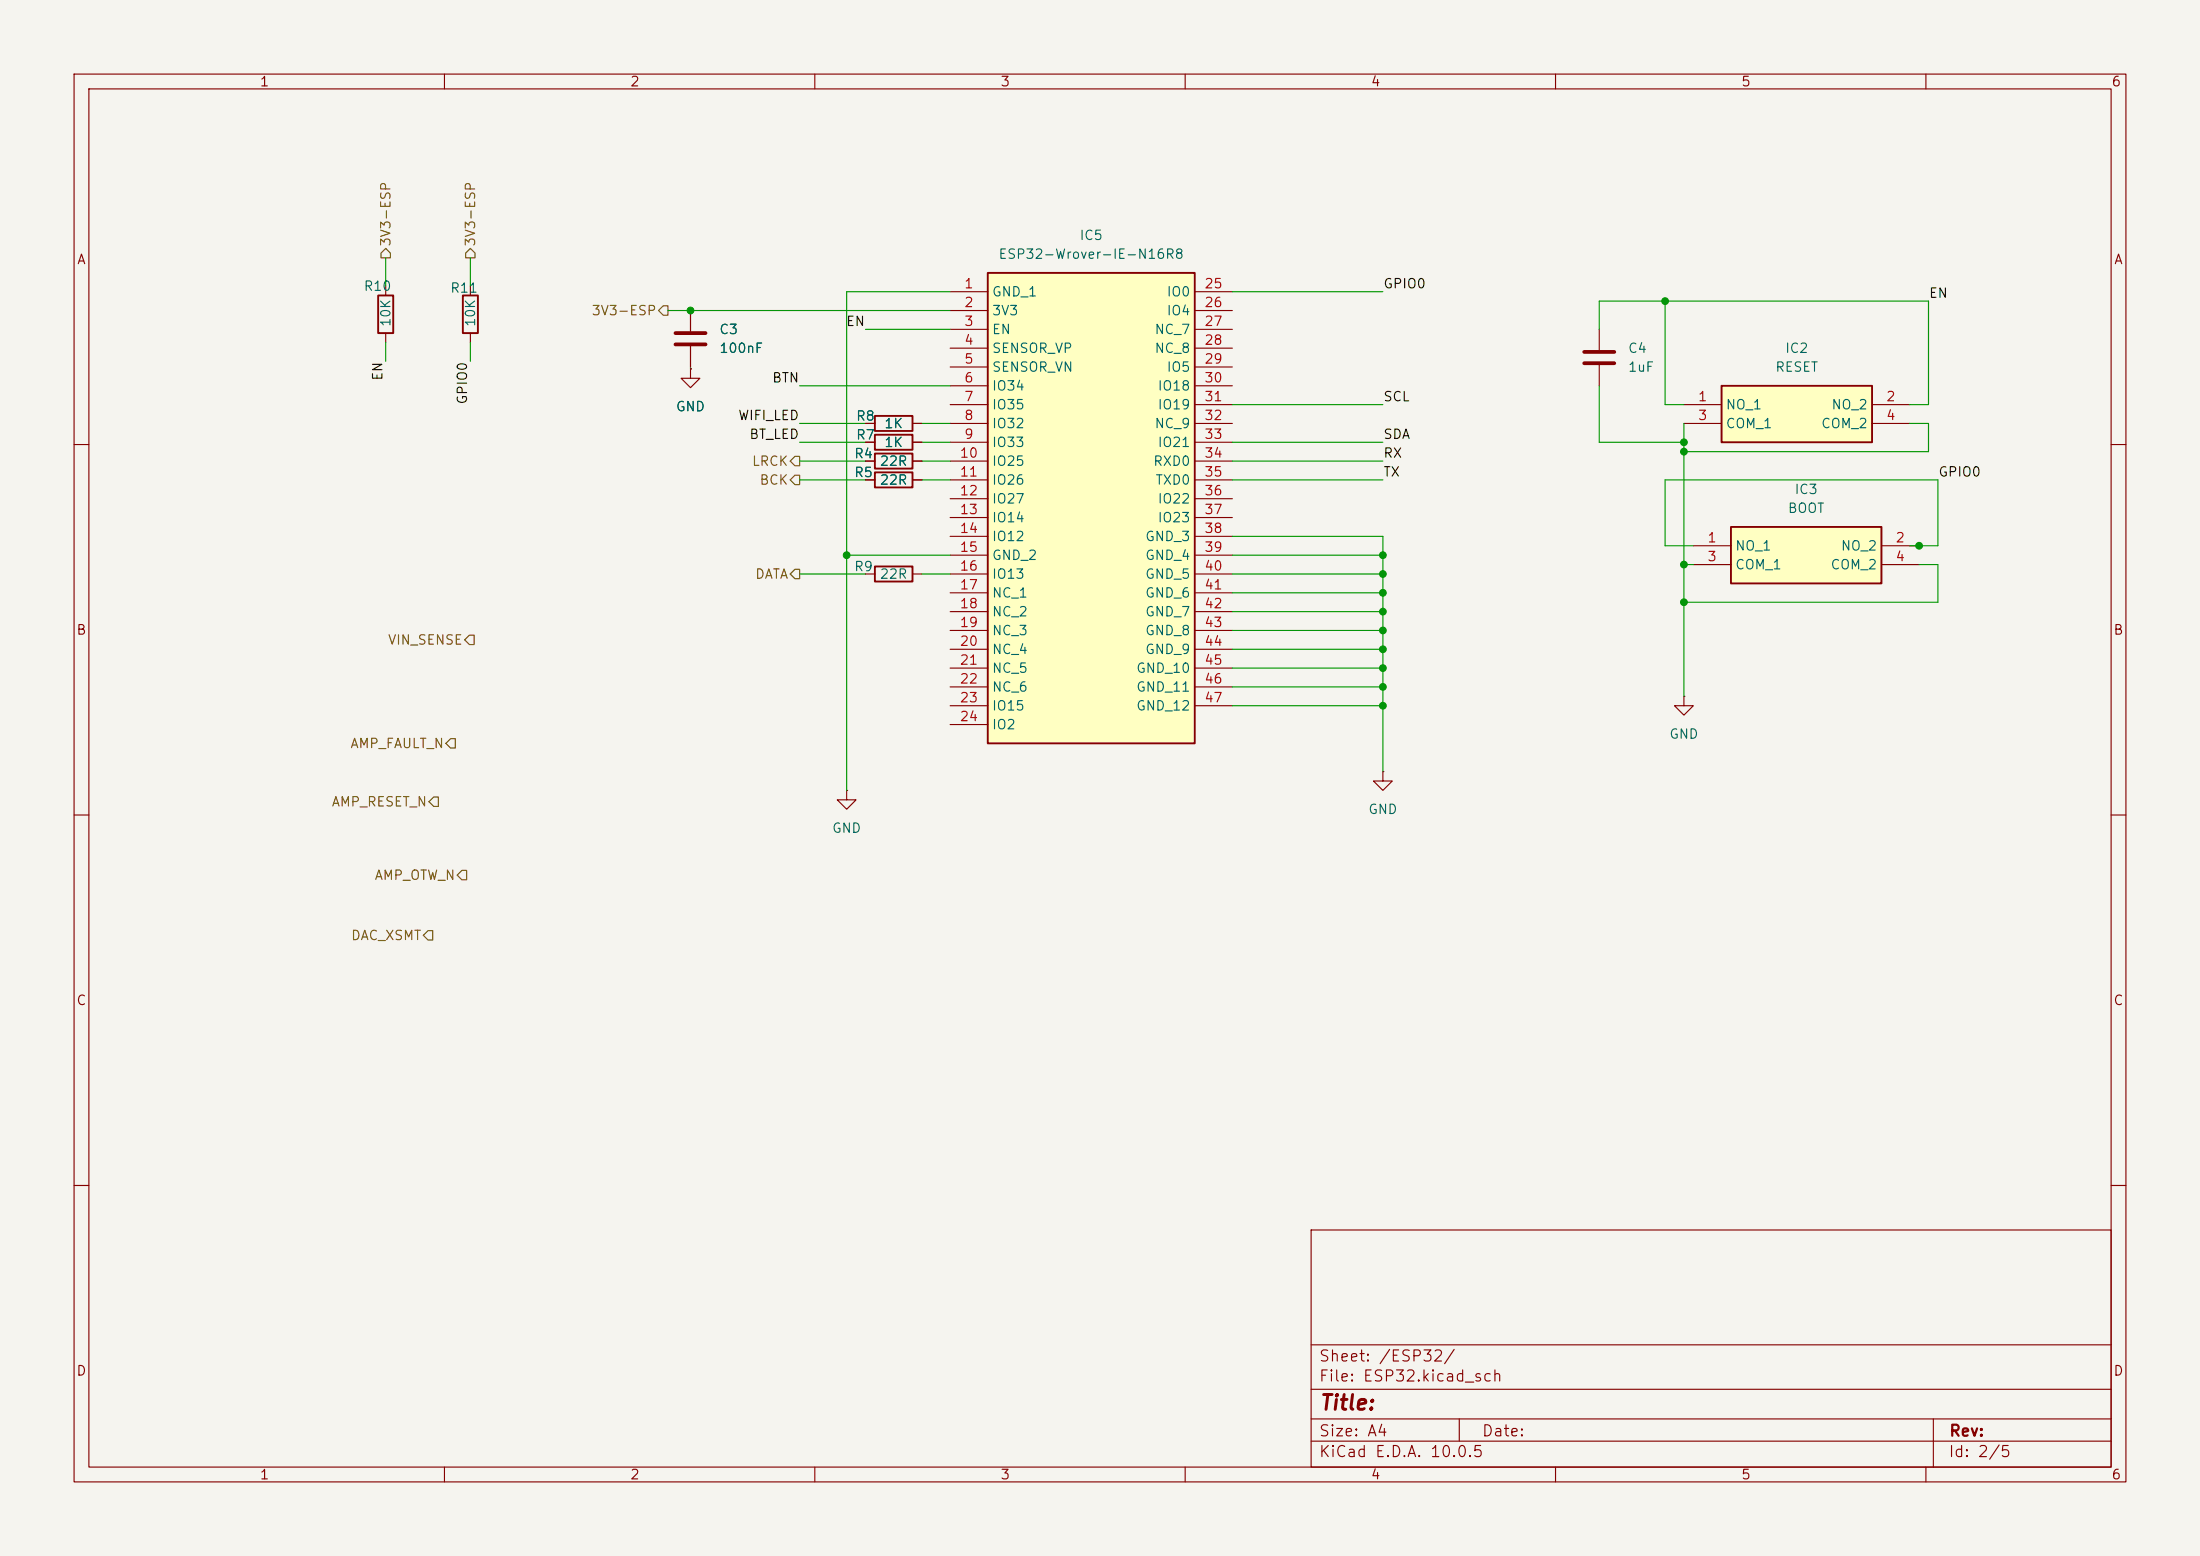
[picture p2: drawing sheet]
<svg xmlns="http://www.w3.org/2000/svg" width="297mm" height="210mm" viewBox="0 0 297 210" stroke-linecap="round" stroke-linejoin="round" font-family="sans-serif">
<path d="M0 0h297v210h-297z" fill="#f5f4ef" stroke="#f5f4ef" stroke-width=".14"/>
<g fill="none" stroke="#840000" stroke-width=".15">
<path d="M10 10h277v190h-277zM12 12h273v186h-273zM60 10v2M110 10v2M160 10v2M210 10v2M260 10v2M52.1 38.6v1.3M63.5 38.6v1.3M52.1 45v1.2M63.5 45v1.2M93.2 49.8v1.3h1.3l-1.3 1.2-1.3-1.2h1.3"/>
<path d="M93.2 49.8h.1M10 60h2M116.8 64.8h1.3M123.2 64.8h1.3M285 60h2M10 110h2M186.7 104.1v1.3h1.3l-1.3 1.3-1.3-1.3h1.3M186.7 104.1h.1M285 110h2M10 160h2M177 166h108v32h-108zM285 160h2"/>
<path d="M60 198v2M110 198v2M160 198v2M177 194.5h108M177 191.5h108M177 187.5h108M177 181.5h108M197 191.5v3M210 198v2M260 198v2M261 191.5v6.5"/>
</g>
<path d="M51.1 39.9h2v5.1h-2zM62.5 39.9h2v5.1h-2zM118.1 63.8h5.1v2h-5.1z" fill="none" stroke="#840000" stroke-width=".25"/>
<path d="M232.4 52.1h20.3v7.6h-20.3z" fill="#ffffc2"/>
<path d="M118.1 56.1h5.1v2.1h-5.1zM118.1 58.7h5.1v2h-5.1zM232.4 52.1h20.3v7.6h-20.3zM118.1 76.5h5.1v2h-5.1zM118.1 61.2h5.1v2h-5.1z" fill="none" stroke="#840000" stroke-width=".25"/>
<g fill="none" stroke="#840000" stroke-width=".15">
<path d="M93.2 41.9v2.8M93.2 46.7v2.8M116.8 57.2h1.3M116.8 59.7h1.3M123.2 57.2h1.3M123.2 59.7h1.3M215.9 44.5v2.7M215.9 49.3v2.8M227.3 54.6h5.1M227.3 57.2h5.1M252.7 54.6h5.1M252.7 57.2h5.1"/>
<path d="M116.8 77.5h1.3M116.8 62.2h1.3M123.2 77.5h1.3M123.2 62.2h1.3M227.3 94v1.3h1.3l-1.3 1.2-1.2-1.2h1.2M227.3 94h.1M114.3 106.7v1.3h1.3l-1.3 1.2-1.3-1.2h1.3M114.3 106.7h.1"/>
</g>
<path d="M91.2 45h4M91.2 46.5h4M213.9 47.5h4M213.9 49h4" fill="none" stroke="#840000" stroke-width=".51"/>
<path d="M233.7 71.1h20.3v7.6h-20.3z" fill="#ffffc2"/>
<path d="M233.7 71.1h20.3v7.6h-20.3z" fill="none" stroke="#840000" stroke-width=".25"/>
<path d="M228.6 73.7h5.1M228.6 76.2h5.1M254 73.7h5.1M254 76.2h5.1" fill="none" stroke="#840000" stroke-width=".15"/>
<path d="M133.3 36.8h28v63.5h-28z" fill="#ffffc2"/>
<path d="M133.3 36.8h28v63.5h-28z" fill="none" stroke="#840000" stroke-width=".25"/>
<g fill="none" stroke="#840000" stroke-width=".15">
<path d="M128.3 39.4h5M161.3 39.4h5.1M93.2 49.8h.1M93.2 41.9v2.8M93.2 46.7v2.8M116.8 57.2h1.3M116.8 59.7h1.3M123.2 57.2h1.3M123.2 59.7h1.3M128.3 41.9h5M128.3 44.5h5M128.3 47h5"/>
<path d="M128.3 49.5h5M128.3 52.1h5M128.3 54.6h5M128.3 57.2h5M128.3 59.7h5M161.3 41.9h5.1M161.3 44.5h5.1M161.3 47h5.1M161.3 49.5h5.1M161.3 52.1h5.1M161.3 54.6h5.1M161.3 57.2h5.1"/>
<path d="M161.3 59.7h5.1M116.8 62.2h1.3M116.8 64.8h1.3M123.2 62.2h1.3M123.2 64.8h1.3M128.3 62.2h5M128.3 64.8h5M128.3 67.3h5M128.3 69.9h5M128.3 72.4h5M128.3 74.9h5M128.3 77.5h5"/>
<path d="M161.3 62.2h5.1M161.3 64.8h5.1M161.3 67.3h5.1M161.3 69.9h5.1M161.3 72.4h5.1M161.3 74.9h5.1M161.3 77.5h5.1M128.3 80h5M128.3 82.6h5M128.3 85.1h5M128.3 87.6h5M128.3 90.2h5"/>
<path d="M128.3 92.7h5M128.3 95.3h5M128.3 97.8h5M161.3 80h5.1M161.3 82.6h5.1M161.3 85.1h5.1M161.3 87.6h5.1M161.3 90.2h5.1M161.3 92.7h5.1M161.3 95.3h5.1"/>
</g>
<path d="M52.1 33.5l.6 .7v.6h-1.3v-.6zM63.5 33.5l.6 .7v.6h-1.2v-.6zM88.9 41.9l.6-.6h.7v1.2h-.7zM107.3 76.8h.6v1.3h-.6l-.6-.6zM107.3 61.6h.6v1.3h-.6l-.6-.7zM107.3 64.1h.6v1.3h-.6l-.6-.6zM60.8 99.7h.7v1.3h-.7l-.6-.7zM63.4 85.7h.6v1.3h-.6l-.7-.6zM58.5 107.6h.7v1.2h-.7l-.6-.6zM62.4 117.5h.6v1.2h-.6l-.7-.6zM57.8 125.6h.6v1.3h-.6l-.7-.7z" fill="none" stroke="#725600" stroke-width=".15"/>
<g fill="none" stroke="#009600" stroke-width=".15">
<path d="M52.1 34.8v3.8M63.5 34.8v3.8M128.3 39.4h-14v67.3M166.4 39.4h20.3M52.1 46.2v2.6M63.5 46.2v2.6M90.2 41.9h38.1M93.2 49.5v.3M107.9 59.7h8.9M107.9 52.1h20.4M107.9 57.2h8.9M116.8 44.5h11.5"/>
<path d="M124.5 59.7h3.8M124.5 57.2h3.8M166.4 59.7h20.3M166.4 54.6h20.3M215.9 52.1v7.6h11.4M215.9 44.5v-3.9h44.4v14h-2.5M224.8 40.6v14h2.5M227.3 57.2v36.8M257.8 57.2h2.5v3.8h-33M107.9 64.8h8.9M107.9 62.2h8.9M107.9 77.5h8.9"/>
<path d="M114.3 74.9h14M124.5 64.8h3.8M124.5 62.2h3.8M124.5 77.5h3.8M166.4 64.8h20.3M166.4 62.2h20.3M166.4 77.5h20.3M166.4 72.4h20.3v31.7M166.4 74.9h20.3M227.3 76.2h1.3M228.6 73.7h-3.8v-8.9h36.8v8.9h-3.8M259.1 76.2h2.5v5.1h-34.3"/>
<path d="M166.4 82.6h20.3M166.4 85.1h20.3M166.4 80h20.3M166.4 92.7h20.3M166.4 87.6h20.3M166.4 95.3h20.3M166.4 90.2h20.3"/>
</g>
<g fill="#009600" stroke="#009600" stroke-width=".14">
<circle cx="227.3" cy="76.2" r=".46"/>
<circle cx="259.1" cy="73.7" r=".46"/>
<circle cx="93.2" cy="41.9" r=".46"/>
<circle cx="186.7" cy="85.1" r=".46"/>
<circle cx="186.7" cy="80" r=".46"/>
<circle cx="227.3" cy="81.3" r=".46"/>
<circle cx="186.7" cy="82.6" r=".46"/>
<circle cx="186.7" cy="74.9" r=".46"/>
<circle cx="186.7" cy="77.5" r=".46"/>
<circle cx="186.7" cy="95.3" r=".46"/>
<circle cx="186.7" cy="87.6" r=".46"/>
<circle cx="186.7" cy="90.2" r=".46"/>
<circle cx="186.7" cy="92.7" r=".46"/>
<circle cx="227.3" cy="61" r=".46"/>
<circle cx="227.3" cy="59.7" r=".46"/>
<circle cx="224.8" cy="40.6" r=".46"/>
<circle cx="114.3" cy="74.9" r=".46"/>
</g>
<text font-size="2" fill="#840000" x="178" y="190.8">Title:</text>
<g font-size="1.5" fill="#840000">
<text x="178" y="184.1">Sheet: /ESP32/</text>
<text x="178" y="186.8">File: ESP32.kicad_sch</text>
<text x="178" y="197">KiCad E.D.A. 10.0.5</text>
<text x="178" y="194.2">Size: A4</text>
<text x="200" y="194.2">Date:</text>
<text x="263" y="197">Id: 2/5</text>
<text x="263" y="194.2">Rev:</text>
</g>
<g font-size="1.3" fill="#840000">
<text x="35" y="12">1</text>
<text x="85" y="12">2</text>
<text x="135" y="12">3</text>
<text x="185" y="12">4</text>
<text x="235" y="12">5</text>
<text x="285" y="12">6</text>
<text x="10.3" y="36">A</text>
<text x="285.3" y="36">A</text>
<text x="10.2" y="86">B</text>
<text x="285.2" y="86">B</text>
<text x="10.2" y="136">C</text>
<text x="285.2" y="136">C</text>
<text x="10.2" y="186">D</text>
<text x="285.2" y="186">D</text>
<text x="35" y="200">1</text>
<text x="85" y="200">2</text>
<text x="135" y="200">3</text>
<text x="185" y="200">4</text>
<text x="235" y="200">5</text>
<text x="285" y="200">6</text>
</g>
<g font-size="1.3" fill="#725600">
<text x="53" y="33.4" transform="rotate(-90 53 33.4)">3V3-ESP</text>
<text x="64.5" y="33.4" transform="rotate(-90 64.5 33.4)">3V3-ESP</text>
<text x="79.8" y="42.9">3V3-ESP</text>
<text x="101.4" y="63.2">LRCK</text>
<text x="102.5" y="65.7">BCK</text>
<text x="101.8" y="78.4">DATA</text>
<text x="52.3" y="87.3">VIN_SENSE</text>
<text x="47.2" y="101.3">AMP_FAULT_N</text>
<text x="44.7" y="109.2">AMP_RESET_N</text>
<text x="50.5" y="119.1">AMP_OTW_N</text>
<text x="47.3" y="127.2">DAC_XSMT</text>
</g>
<g font-size="1.3" fill="#006464">
<text x="134.7" y="35.3">ESP32-Wrover-IE-N16R8</text>
<text x="145.7" y="32.7">IC5</text>
<text x="49" y="39.6">R10</text>
<text x="60.7" y="39.8">R11</text>
<text x="133.8" y="40.3">GND_1</text>
<text x="157.4" y="40.3">IO0</text>
<text x="53" y="44.2" transform="rotate(-90 53 44.2)">10K</text>
<text x="64.5" y="44.2" transform="rotate(-90 64.5 44.2)">10K</text>
<text x="97" y="45.4">C3</text>
<text x="97" y="48">100nF</text>
<text x="133.8" y="42.9">3V3</text>
<text x="133.8" y="45.4">EN</text>
<text x="133.8" y="48">SENSOR_VP</text>
<text x="155.8" y="45.4">NC_7</text>
<text x="155.8" y="48">NC_8</text>
<text x="157.4" y="42.9">IO4</text>
<text x="219.7" y="48">C4</text>
<text x="240.9" y="48">IC2</text>
<text x="133.8" y="50.5">SENSOR_VN</text>
<text x="133.8" y="53">IO34</text>
<text x="156.2" y="53">IO18</text>
<text x="157.4" y="50.5">IO5</text>
<text x="219.7" y="50.5">1uF</text>
<text x="239.6" y="50.5">RESET</text>
<text x="91.2" y="55.8">GND</text>
<text x="115.5" y="57.1">R8</text>
<text x="115.5" y="59.6">R7</text>
<text x="119.3" y="58.1">1K</text>
<text x="133.8" y="55.6">IO35</text>
<text x="133.8" y="58.1">IO32</text>
<text x="155.8" y="58.1">NC_9</text>
<text x="156.2" y="55.6">IO19</text>
<text x="232.9" y="55.6">NO_1</text>
<text x="232.9" y="58.1">COM_1</text>
<text x="245.8" y="58.1">COM_2</text>
<text x="247.2" y="55.6">NO_2</text>
<text x="115.2" y="64.7">R5</text>
<text x="115.2" y="62.2">R4</text>
<text x="118.7" y="65.7">22R</text>
<text x="118.7" y="63.2">22R</text>
<text x="119.3" y="60.7">1K</text>
<text x="133.8" y="60.7">IO33</text>
<text x="133.8" y="63.2">IO25</text>
<text x="133.8" y="65.7">IO26</text>
<text x="155.6" y="63.2">RXD0</text>
<text x="155.9" y="65.7">TXD0</text>
<text x="156.2" y="60.7">IO21</text>
<text x="133.8" y="68.3">IO27</text>
<text x="133.8" y="70.8">IO14</text>
<text x="156.2" y="68.3">IO22</text>
<text x="156.2" y="70.8">IO23</text>
<text x="241.3" y="69.5">BOOT</text>
<text x="242.2" y="67">IC3</text>
<text x="115.2" y="77.4">R9</text>
<text x="133.8" y="73.4">IO12</text>
<text x="133.8" y="75.9">GND_2</text>
<text x="154.5" y="73.4">GND_3</text>
<text x="154.5" y="75.9">GND_4</text>
<text x="234.2" y="74.6">NO_1</text>
<text x="234.2" y="77.2">COM_1</text>
<text x="247" y="77.2">COM_2</text>
<text x="248.4" y="74.6">NO_2</text>
<text x="118.7" y="78.4">22R</text>
<text x="133.8" y="78.4">IO13</text>
<text x="133.8" y="81">NC_1</text>
<text x="133.8" y="83.5">NC_2</text>
<text x="154.5" y="78.4">GND_5</text>
<text x="154.5" y="81">GND_6</text>
<text x="154.5" y="83.5">GND_7</text>
<text x="133.8" y="86.1">NC_3</text>
<text x="133.8" y="88.6">NC_4</text>
<text x="154.5" y="86.1">GND_8</text>
<text x="154.5" y="88.6">GND_9</text>
<text x="133.8" y="91.1">NC_5</text>
<text x="133.8" y="93.7">NC_6</text>
<text x="153.3" y="91.1">GND_10</text>
<text x="153.3" y="93.7">GND_11</text>
<text x="133.8" y="96.2">IO15</text>
<text x="133.8" y="98.8">IO2</text>
<text x="153.3" y="96.2">GND_12</text>
<text x="225.3" y="100">GND</text>
<text x="112.2" y="112.7">GND</text>
<text x="184.6" y="110.2">GND</text>
</g>
<g font-size="1.3" fill="#a90000">
<text x="130.1" y="39.2">1</text>
<text x="130.1" y="41.8">2</text>
<text x="162.5" y="39.2">25</text>
<text x="162.5" y="41.8">26</text>
<text x="130.1" y="44.3">3</text>
<text x="130.1" y="46.9">4</text>
<text x="162.5" y="44.3">27</text>
<text x="162.5" y="46.9">28</text>
<text x="130.1" y="49.4">5</text>
<text x="130.1" y="51.9">6</text>
<text x="162.5" y="49.4">29</text>
<text x="162.5" y="51.9">30</text>
<text x="130.1" y="54.5">7</text>
<text x="130.1" y="57">8</text>
<text x="130.1" y="59.6">9</text>
<text x="162.5" y="54.5">31</text>
<text x="162.5" y="57">32</text>
<text x="162.5" y="59.6">33</text>
<text x="229.1" y="54.5">1</text>
<text x="229.1" y="57">3</text>
<text x="254.5" y="54.5">2</text>
<text x="254.5" y="57">4</text>
<text x="129.5" y="62.1">10</text>
<text x="129.5" y="64.6">11</text>
<text x="162.5" y="62.1">34</text>
<text x="162.5" y="64.6">35</text>
<text x="129.5" y="67.2">12</text>
<text x="129.5" y="69.7">13</text>
<text x="162.5" y="67.2">36</text>
<text x="162.5" y="69.7">37</text>
<text x="129.5" y="72.3">14</text>
<text x="129.5" y="74.8">15</text>
<text x="129.5" y="77.3">16</text>
<text x="162.5" y="72.3">38</text>
<text x="162.5" y="74.8">39</text>
<text x="162.5" y="77.3">40</text>
<text x="230.4" y="73.5">1</text>
<text x="230.4" y="76.1">3</text>
<text x="255.8" y="73.5">2</text>
<text x="255.8" y="76.1">4</text>
<text x="129.5" y="79.9">17</text>
<text x="129.5" y="82.4">18</text>
<text x="162.5" y="79.9">41</text>
<text x="162.5" y="82.4">42</text>
<text x="129.5" y="85">19</text>
<text x="129.5" y="87.5">20</text>
<text x="162.5" y="85">43</text>
<text x="162.5" y="87.5">44</text>
<text x="129.5" y="90">21</text>
<text x="129.5" y="92.6">22</text>
<text x="129.5" y="95.1">23</text>
<text x="162.5" y="90">45</text>
<text x="162.5" y="92.6">46</text>
<text x="162.5" y="95.1">47</text>
<text x="129.5" y="97.7">24</text>
</g>
<g font-size="1.3" fill="#0f0f0f">
<text x="186.7" y="39.2">GPIO0</text>
<text x="260.3" y="40.5">EN</text>
<text x="114.1" y="44.3">EN</text>
<text x="51.9" y="51.5" transform="rotate(-90 51.9 51.5)">EN</text>
<text x="104.2" y="51.9">BTN</text>
<text x="63.4" y="54.7" transform="rotate(-90 63.4 54.7)">GPIO0</text>
<text x="99.6" y="57">WIFI_LED</text>
<text x="101.1" y="59.6">BT_LED</text>
<text x="186.7" y="54.5">SCL</text>
<text x="186.7" y="59.6">SDA</text>
<text x="186.7" y="62.1">RX</text>
<text x="186.7" y="64.6">TX</text>
<text x="261.6" y="64.6">GPIO0</text>
</g>
</svg>
